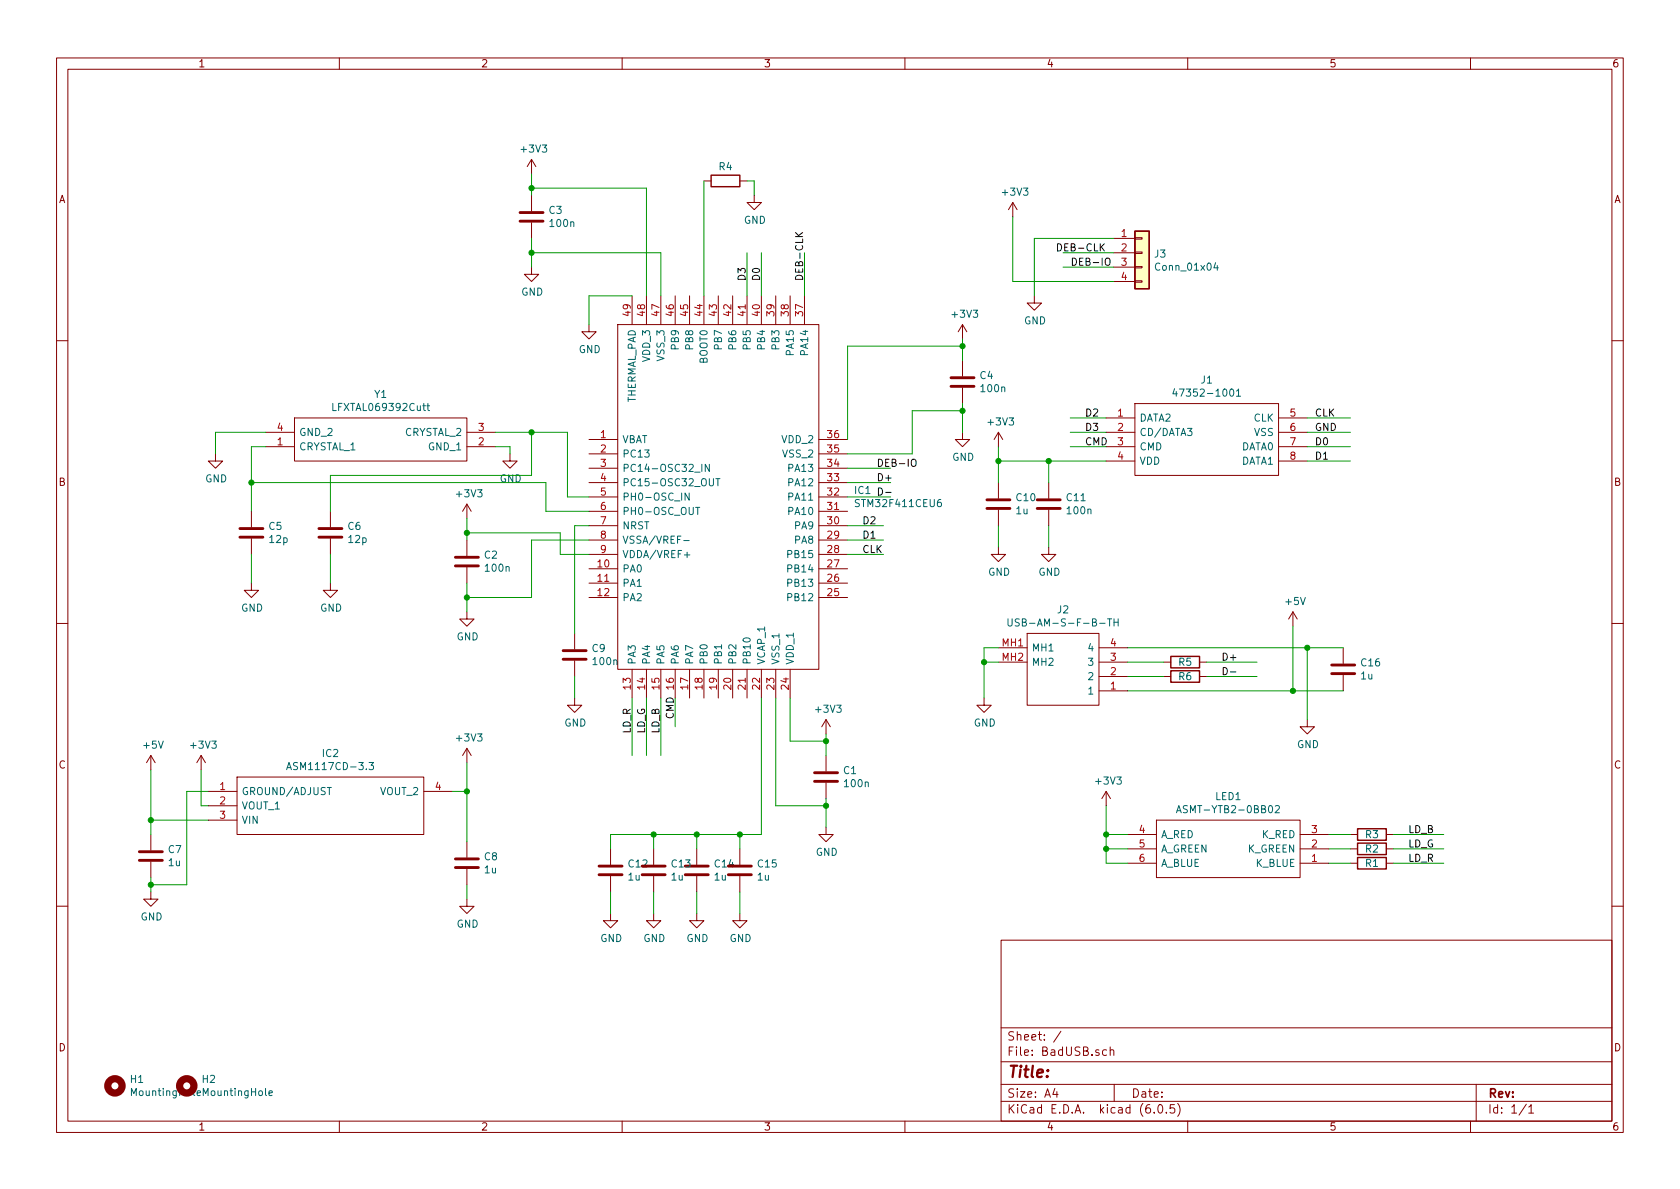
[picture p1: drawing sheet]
EESchema Schematic File Version 4
EELAYER 26 0
EELAYER END
$Descr A4 11693 8268
encoding utf-8
Sheet 1 1
Title ""
Date ""
Rev ""
Comp ""
Comment1 ""
Comment2 ""
Comment3 ""
Comment4 ""
$EndDescr
$Comp
L Device:R R1
U 1 1
P 9550 6000
F 0 "R1" V 9550 6000 50  0000 C CNN
F 1 "470R" V 9434 6000 50  0001 C CNN
F 2 "Resistor_SMD:R_0603_1608Metric" V 9480 6000 50  0001 C CNN
F 3 "~" H 9550 6000 50  0001 C CNN
	1    9550 6000
	0    1    1    0   
$EndComp
$Comp
L Device:R R2
U 1 1
P 9550 5900
F 0 "R2" V 9550 5900 50  0000 C CNN
F 1 "R" V 9434 5900 50  0001 C CNN
F 2 "Resistor_SMD:R_0603_1608Metric" V 9480 5900 50  0001 C CNN
F 3 "~" H 9550 5900 50  0001 C CNN
	1    9550 5900
	0    1    1    0   
$EndComp
$Comp
L power:GND #PWR0102
U 1 1
P 6950 3800
F 0 "#PWR0102" H 6950 3550 50  0001 C CNN
F 1 "GND" H 6955 3627 50  0000 C CNN
F 2 "" H 6950 3800 50  0001 C CNN
F 3 "" H 6950 3800 50  0001 C CNN
	1    6950 3800
	1    0    0    -1  
$EndComp
$Comp
L Device:C C1
U 1 1
P 5750 5400
F 0 "C1" H 5865 5446 50  0000 L CNN
F 1 "100n" H 5865 5355 50  0000 L CNN
F 2 "Capacitor_SMD:C_0603_1608Metric" H 5788 5250 50  0001 C CNN
F 3 "~" H 5750 5400 50  0001 C CNN
	1    5750 5400
	1    0    0    -1  
$EndComp
$Comp
L power:GND #PWR0103
U 1 1
P 5750 5750
F 0 "#PWR0103" H 5750 5500 50  0001 C CNN
F 1 "GND" H 5755 5577 50  0000 C CNN
F 2 "" H 5750 5750 50  0001 C CNN
F 3 "" H 5750 5750 50  0001 C CNN
	1    5750 5750
	1    0    0    -1  
$EndComp
$Comp
L power:+3V3 #PWR0104
U 1 1
P 5750 5100
F 0 "#PWR0104" H 5750 4950 50  0001 C CNN
F 1 "+3V3" H 5765 5273 50  0000 C CNN
F 2 "" H 5750 5100 50  0001 C CNN
F 3 "" H 5750 5100 50  0001 C CNN
	1    5750 5100
	1    0    0    -1  
$EndComp
Wire Wire Line
	5750 5550 5750 5600
Wire Wire Line
	5750 5250 5750 5150
Wire Wire Line
	5500 4850 5500 5150
Wire Wire Line
	5500 5150 5750 5150
Connection ~ 5750 5150
Wire Wire Line
	5400 4850 5400 5600
Wire Wire Line
	5400 5600 5750 5600
Connection ~ 5750 5600
Wire Wire Line
	5750 5600 5750 5750
Wire Wire Line
	5750 5150 5750 5100
$Comp
L Device:C C3
U 1 1
P 3700 1500
F 0 "C3" H 3815 1546 50  0000 L CNN
F 1 "100n" H 3815 1455 50  0000 L CNN
F 2 "Capacitor_SMD:C_0603_1608Metric" H 3738 1350 50  0001 C CNN
F 3 "~" H 3700 1500 50  0001 C CNN
	1    3700 1500
	1    0    0    -1  
$EndComp
$Comp
L power:GND #PWR0105
U 1 1
P 3700 1850
F 0 "#PWR0105" H 3700 1600 50  0001 C CNN
F 1 "GND" H 3705 1677 50  0000 C CNN
F 2 "" H 3700 1850 50  0001 C CNN
F 3 "" H 3700 1850 50  0001 C CNN
	1    3700 1850
	1    0    0    -1  
$EndComp
$Comp
L power:+3V3 #PWR0106
U 1 1
P 3700 1200
F 0 "#PWR0106" H 3700 1050 50  0001 C CNN
F 1 "+3V3" H 3715 1373 50  0000 C CNN
F 2 "" H 3700 1200 50  0001 C CNN
F 3 "" H 3700 1200 50  0001 C CNN
	1    3700 1200
	1    0    0    -1  
$EndComp
$Comp
L Device:C C4
U 1 1
P 6700 2650
F 0 "C4" H 6815 2696 50  0000 L CNN
F 1 "100n" H 6815 2605 50  0000 L CNN
F 2 "Capacitor_SMD:C_0603_1608Metric" H 6738 2500 50  0001 C CNN
F 3 "~" H 6700 2650 50  0001 C CNN
	1    6700 2650
	1    0    0    -1  
$EndComp
$Comp
L power:GND #PWR0107
U 1 1
P 6700 3000
F 0 "#PWR0107" H 6700 2750 50  0001 C CNN
F 1 "GND" H 6705 2827 50  0000 C CNN
F 2 "" H 6700 3000 50  0001 C CNN
F 3 "" H 6700 3000 50  0001 C CNN
	1    6700 3000
	1    0    0    -1  
$EndComp
$Comp
L power:+3V3 #PWR0108
U 1 1
P 6700 2350
F 0 "#PWR0108" H 6700 2200 50  0001 C CNN
F 1 "+3V3" H 6715 2523 50  0000 C CNN
F 2 "" H 6700 2350 50  0001 C CNN
F 3 "" H 6700 2350 50  0001 C CNN
	1    6700 2350
	1    0    0    -1  
$EndComp
Wire Wire Line
	6700 2800 6700 2850
Wire Wire Line
	6700 2500 6700 2400
Connection ~ 6700 2400
Wire Wire Line
	6350 2850 6700 2850
Connection ~ 6700 2850
Wire Wire Line
	6700 2850 6700 3000
Wire Wire Line
	6700 2400 6700 2350
$Comp
L Device:C C2
U 1 1
P 3250 3900
F 0 "C2" H 3365 3946 50  0000 L CNN
F 1 "100n" H 3365 3855 50  0000 L CNN
F 2 "Capacitor_SMD:C_0603_1608Metric" H 3288 3750 50  0001 C CNN
F 3 "~" H 3250 3900 50  0001 C CNN
	1    3250 3900
	1    0    0    -1  
$EndComp
$Comp
L power:GND #PWR0109
U 1 1
P 3250 4250
F 0 "#PWR0109" H 3250 4000 50  0001 C CNN
F 1 "GND" H 3255 4077 50  0000 C CNN
F 2 "" H 3250 4250 50  0001 C CNN
F 3 "" H 3250 4250 50  0001 C CNN
	1    3250 4250
	1    0    0    -1  
$EndComp
$Comp
L power:+3V3 #PWR0110
U 1 1
P 3250 3600
F 0 "#PWR0110" H 3250 3450 50  0001 C CNN
F 1 "+3V3" H 3265 3773 50  0000 C CNN
F 2 "" H 3250 3600 50  0001 C CNN
F 3 "" H 3250 3600 50  0001 C CNN
	1    3250 3600
	1    0    0    -1  
$EndComp
Wire Wire Line
	6350 2850 6350 3150
Wire Wire Line
	6350 3150 5900 3150
Wire Wire Line
	5900 2400 5900 3050
Wire Wire Line
	5900 2400 6700 2400
Wire Wire Line
	3700 1200 3700 1300
Wire Wire Line
	3700 1650 3700 1750
Wire Wire Line
	4500 2050 4500 1300
Wire Wire Line
	4500 1300 3700 1300
Connection ~ 3700 1300
Wire Wire Line
	3700 1300 3700 1350
Wire Wire Line
	4600 2050 4600 1750
Wire Wire Line
	4600 1750 3700 1750
Connection ~ 3700 1750
Wire Wire Line
	3700 1750 3700 1850
Wire Wire Line
	3250 3600 3250 3700
Wire Wire Line
	3250 4050 3250 4150
Wire Wire Line
	3250 4150 3700 4150
Wire Wire Line
	3700 4150 3700 3750
Wire Wire Line
	3700 3750 4100 3750
Connection ~ 3250 4150
Wire Wire Line
	3250 4150 3250 4250
Wire Wire Line
	3250 3700 3900 3700
Wire Wire Line
	3900 3700 3900 3850
Wire Wire Line
	3900 3850 4100 3850
Connection ~ 3250 3700
Wire Wire Line
	3250 3700 3250 3750
$Comp
L power:+5V #PWR0111
U 1 1
P 9000 4350
F 0 "#PWR0111" H 9000 4200 50  0001 C CNN
F 1 "+5V" H 9015 4523 50  0000 C CNN
F 2 "" H 9000 4350 50  0001 C CNN
F 3 "" H 9000 4350 50  0001 C CNN
	1    9000 4350
	1    0    0    -1  
$EndComp
$Comp
L power:GND #PWR0112
U 1 1
P 9100 5000
F 0 "#PWR0112" H 9100 4750 50  0001 C CNN
F 1 "GND" H 9105 4827 50  0000 C CNN
F 2 "" H 9100 5000 50  0001 C CNN
F 3 "" H 9100 5000 50  0001 C CNN
	1    9100 5000
	1    0    0    -1  
$EndComp
Text Label 8500 4600 0    50   ~ 0
D+
Text Label 8500 4700 0    50   ~ 0
D-
Wire Wire Line
	5900 3350 6200 3350
Wire Wire Line
	5900 3450 6200 3450
Text Label 6100 3350 0    50   ~ 0
D+
Text Label 6100 3450 0    50   ~ 0
D-
Wire Wire Line
	9100 2900 9400 2900
Wire Wire Line
	9100 3000 9400 3000
Wire Wire Line
	9100 3100 9400 3100
Wire Wire Line
	9100 3200 9400 3200
Wire Wire Line
	7700 2900 7450 2900
Wire Wire Line
	7700 3000 7450 3000
Wire Wire Line
	7700 3100 7450 3100
Text Label 9150 2900 0    50   ~ 0
CLK
Text Label 9150 3000 0    50   ~ 0
GND
Text Label 9150 3100 0    50   ~ 0
D0
Text Label 9150 3200 0    50   ~ 0
D1
Text Label 7550 2900 0    50   ~ 0
D2
Text Label 7550 3000 0    50   ~ 0
D3
Text Label 7550 3100 0    50   ~ 0
CMD
Wire Wire Line
	4700 4850 4700 5050
Wire Wire Line
	5900 3750 6150 3750
Wire Wire Line
	5900 3650 6150 3650
Wire Wire Line
	5300 2050 5300 1750
Wire Wire Line
	5200 2050 5200 1750
Wire Wire Line
	5900 3850 6150 3850
Text Label 4700 5000 1    50   ~ 0
CMD
Text Label 6000 3650 0    50   ~ 0
D2
Text Label 6000 3750 0    50   ~ 0
D1
Text Label 6000 3850 0    50   ~ 0
CLK
Text Label 5200 1950 1    50   ~ 0
D3
Text Label 5300 1950 1    50   ~ 0
D0
Wire Wire Line
	9000 4350 9000 4800
Wire Wire Line
	9100 4500 9100 5000
$Comp
L ASMT-YTB2-0BB02:ASMT-YTB2-0BB02 LED1
U 1 1
P 7850 5800
F 0 "LED1" H 8550 6065 50  0000 C CNN
F 1 "ASMT-YTB2-0BB02" H 8550 5974 50  0000 C CNN
F 2 "ASMT-YTB2-0BB02:ASMT-YTC7-0AA02" H 9100 5900 50  0001 L CNN
F 3 "http://www.mouser.com/datasheet/2/678/V02-2583EN_DS_ASMT-YTB2-0BB02_2018-03-26-1359910.pdf" H 9100 5800 50  0001 L CNN
F 4 "Broadcom ASMT-YTB2-0BB02, 470 / 530 / 622 nm 3 RGB LED, PLCC 6 SMD package" H 9100 5700 50  0001 L CNN "Description"
F 5 "" H 9100 5600 50  0001 L CNN "Height"
F 6 "Avago Technologies" H 9100 5500 50  0001 L CNN "Manufacturer_Name"
F 7 "ASMT-YTB2-0BB02" H 9100 5400 50  0001 L CNN "Manufacturer_Part_Number"
F 8 "630-ASMT-YTB2-0BB02" H 9100 5300 50  0001 L CNN "Mouser Part Number"
F 9 "https://www.mouser.co.uk/ProductDetail/Broadcom-Avago/ASMT-YTB2-0BB02?qs=wmFqszA%252Be7NbgAs1Z53pjg%3D%3D" H 9100 5200 50  0001 L CNN "Mouser Price/Stock"
F 10 "" H 9100 5100 50  0001 L CNN "Arrow Part Number"
F 11 "" H 9100 5000 50  0001 L CNN "Arrow Price/Stock"
	1    7850 5800
	1    0    0    -1  
$EndComp
$Comp
L ASM1117CD-5.0:ASM1117CD-5.0 IC2
U 1 1
P 1450 5500
F 0 "IC2" H 2300 5765 50  0000 C CNN
F 1 "ASM1117CD-3.3" H 2300 5674 50  0000 C CNN
F 2 "ASM1117CD-5.0:SOT229P700X180-4N" H 3000 5600 50  0001 L CNN
F 3 "http://www.advanced-monolithic.com/pdf/ds1117.pdf" H 3000 5500 50  0001 L CNN
F 4 "1A LOW DROPOUT VOLTAGE REGULATOR" H 3000 5400 50  0001 L CNN "Description"
F 5 "1.8" H 3000 5300 50  0001 L CNN "Height"
F 6 "Advanced Monolithic Systems" H 3000 5200 50  0001 L CNN "Manufacturer_Name"
F 7 "ASM1117CD-3.3" H 3000 5100 50  0001 L CNN "Manufacturer_Part_Number"
	1    1450 5500
	1    0    0    -1  
$EndComp
Wire Wire Line
	3950 3000 3950 3450
Wire Wire Line
	3950 3450 4100 3450
Wire Wire Line
	1750 3100 1750 3350
Wire Wire Line
	1750 3350 3800 3350
Wire Wire Line
	3800 3350 3800 3550
Wire Wire Line
	3800 3550 4100 3550
$Comp
L Device:C C5
U 1 1
P 1750 3700
F 0 "C5" H 1865 3746 50  0000 L CNN
F 1 "12p" H 1865 3655 50  0000 L CNN
F 2 "Capacitor_SMD:C_0603_1608Metric" H 1788 3550 50  0001 C CNN
F 3 "~" H 1750 3700 50  0001 C CNN
	1    1750 3700
	1    0    0    -1  
$EndComp
Wire Wire Line
	1750 3350 1750 3550
Connection ~ 1750 3350
$Comp
L power:GND #PWR0113
U 1 1
P 1750 4050
F 0 "#PWR0113" H 1750 3800 50  0001 C CNN
F 1 "GND" H 1755 3877 50  0000 C CNN
F 2 "" H 1750 4050 50  0001 C CNN
F 3 "" H 1750 4050 50  0001 C CNN
	1    1750 4050
	1    0    0    -1  
$EndComp
Wire Wire Line
	1750 3850 1750 4050
$Comp
L Device:C C6
U 1 1
P 2300 3700
F 0 "C6" H 2415 3746 50  0000 L CNN
F 1 "12p" H 2415 3655 50  0000 L CNN
F 2 "Capacitor_SMD:C_0603_1608Metric" H 2338 3550 50  0001 C CNN
F 3 "~" H 2300 3700 50  0001 C CNN
	1    2300 3700
	1    0    0    -1  
$EndComp
$Comp
L power:GND #PWR0114
U 1 1
P 2300 4050
F 0 "#PWR0114" H 2300 3800 50  0001 C CNN
F 1 "GND" H 2305 3877 50  0000 C CNN
F 2 "" H 2300 4050 50  0001 C CNN
F 3 "" H 2300 4050 50  0001 C CNN
	1    2300 4050
	1    0    0    -1  
$EndComp
Wire Wire Line
	2300 3850 2300 4050
Wire Wire Line
	3700 3000 3700 3300
Wire Wire Line
	3700 3300 2300 3300
Wire Wire Line
	2300 3300 2300 3550
Connection ~ 3700 3000
Wire Wire Line
	3700 3000 3950 3000
$Comp
L power:GND #PWR0115
U 1 1
P 3250 6250
F 0 "#PWR0115" H 3250 6000 50  0001 C CNN
F 1 "GND" H 3255 6077 50  0000 C CNN
F 2 "" H 3250 6250 50  0001 C CNN
F 3 "" H 3250 6250 50  0001 C CNN
	1    3250 6250
	1    0    0    -1  
$EndComp
$Comp
L power:+5V #PWR0116
U 1 1
P 1050 5350
F 0 "#PWR0116" H 1050 5200 50  0001 C CNN
F 1 "+5V" H 1065 5523 50  0000 C CNN
F 2 "" H 1050 5350 50  0001 C CNN
F 3 "" H 1050 5350 50  0001 C CNN
	1    1050 5350
	1    0    0    -1  
$EndComp
Wire Wire Line
	1450 5700 1050 5700
Wire Wire Line
	1050 5700 1050 5350
$Comp
L power:+3V3 #PWR0117
U 1 1
P 1400 5350
F 0 "#PWR0117" H 1400 5200 50  0001 C CNN
F 1 "+3V3" H 1415 5523 50  0000 C CNN
F 2 "" H 1400 5350 50  0001 C CNN
F 3 "" H 1400 5350 50  0001 C CNN
	1    1400 5350
	1    0    0    -1  
$EndComp
$Comp
L power:+3V3 #PWR0118
U 1 1
P 3250 5300
F 0 "#PWR0118" H 3250 5150 50  0001 C CNN
F 1 "+3V3" H 3265 5473 50  0000 C CNN
F 2 "" H 3250 5300 50  0001 C CNN
F 3 "" H 3250 5300 50  0001 C CNN
	1    3250 5300
	1    0    0    -1  
$EndComp
$Comp
L Device:C C8
U 1 1
P 3250 6000
F 0 "C8" H 3365 6046 50  0000 L CNN
F 1 "1u" H 3365 5955 50  0000 L CNN
F 2 "Capacitor_SMD:C_0603_1608Metric" H 3288 5850 50  0001 C CNN
F 3 "~" H 3250 6000 50  0001 C CNN
	1    3250 6000
	1    0    0    -1  
$EndComp
$Comp
L Device:C C7
U 1 1
P 1050 5950
F 0 "C7" H 1165 5996 50  0000 L CNN
F 1 "1u" H 1165 5905 50  0000 L CNN
F 2 "Capacitor_SMD:C_0603_1608Metric" H 1088 5800 50  0001 C CNN
F 3 "~" H 1050 5950 50  0001 C CNN
	1    1050 5950
	1    0    0    -1  
$EndComp
$Comp
L power:GND #PWR0119
U 1 1
P 1050 6200
F 0 "#PWR0119" H 1050 5950 50  0001 C CNN
F 1 "GND" H 1055 6027 50  0000 C CNN
F 2 "" H 1050 6200 50  0001 C CNN
F 3 "" H 1050 6200 50  0001 C CNN
	1    1050 6200
	1    0    0    -1  
$EndComp
Wire Wire Line
	1050 6100 1050 6150
Wire Wire Line
	1050 5800 1050 5700
Connection ~ 1050 5700
Wire Wire Line
	1450 5500 1300 5500
Wire Wire Line
	1300 5500 1300 6150
Wire Wire Line
	1300 6150 1050 6150
Connection ~ 1050 6150
Wire Wire Line
	1050 6150 1050 6200
Wire Wire Line
	1400 5350 1400 5600
Wire Wire Line
	1400 5600 1450 5600
Wire Wire Line
	3250 5850 3250 5500
Wire Wire Line
	3150 5500 3250 5500
Connection ~ 3250 5500
Wire Wire Line
	3250 5500 3250 5300
Wire Wire Line
	3250 6250 3250 6150
$Comp
L Device:R R3
U 1 1
P 9550 5800
F 0 "R3" V 9550 5800 50  0000 C CNN
F 1 "R" V 9434 5800 50  0001 C CNN
F 2 "Resistor_SMD:R_0603_1608Metric" V 9480 5800 50  0001 C CNN
F 3 "~" H 9550 5800 50  0001 C CNN
	1    9550 5800
	0    1    1    0   
$EndComp
Wire Wire Line
	5900 3250 6200 3250
Wire Wire Line
	5600 2050 5600 1750
Text Label 5600 1950 1    50   ~ 0
DEB-CLK
Text Label 6100 3250 0    50   ~ 0
DEB-IO
Wire Wire Line
	7400 1750 7750 1750
Wire Wire Line
	7400 1850 7750 1850
Text Label 7700 1750 2    50   ~ 0
DEB-CLK
Text Label 7450 1850 0    50   ~ 0
DEB-IO
$Comp
L Mechanical:MountingHole H1
U 1 1
P 800 7550
F 0 "H1" H 900 7596 50  0000 L CNN
F 1 "MountingHole" H 900 7505 50  0000 L CNN
F 2 "MountingHole:MountingHole_2.2mm_M2" H 800 7550 50  0001 C CNN
F 3 "~" H 800 7550 50  0001 C CNN
	1    800  7550
	1    0    0    -1  
$EndComp
$Comp
L Mechanical:MountingHole H2
U 1 1
P 1300 7550
F 0 "H2" H 1400 7596 50  0000 L CNN
F 1 "MountingHole" H 1400 7505 50  0000 L CNN
F 2 "MountingHole:MountingHole_2.2mm_M2" H 1300 7550 50  0001 C CNN
F 3 "~" H 1300 7550 50  0001 C CNN
	1    1300 7550
	1    0    0    -1  
$EndComp
$Comp
L Device:C C9
U 1 1
P 4000 4550
F 0 "C9" H 4115 4596 50  0000 L CNN
F 1 "100n" H 4115 4505 50  0000 L CNN
F 2 "Capacitor_SMD:C_0603_1608Metric" H 4038 4400 50  0001 C CNN
F 3 "~" H 4000 4550 50  0001 C CNN
	1    4000 4550
	1    0    0    -1  
$EndComp
$Comp
L power:GND #PWR0120
U 1 1
P 4000 4850
F 0 "#PWR0120" H 4000 4600 50  0001 C CNN
F 1 "GND" H 4005 4677 50  0000 C CNN
F 2 "" H 4000 4850 50  0001 C CNN
F 3 "" H 4000 4850 50  0001 C CNN
	1    4000 4850
	1    0    0    -1  
$EndComp
Wire Wire Line
	4000 4700 4000 4850
Wire Wire Line
	4000 3650 4100 3650
Wire Wire Line
	4000 3650 4000 4400
$Comp
L Device:R R4
U 1 1
P 5050 1250
F 0 "R4" V 4950 1250 50  0000 C CNN
F 1 "10k" V 4934 1250 50  0001 C CNN
F 2 "Resistor_SMD:R_0603_1608Metric" V 4980 1250 50  0001 C CNN
F 3 "~" H 5050 1250 50  0001 C CNN
	1    5050 1250
	0    1    1    0   
$EndComp
$Comp
L power:GND #PWR0121
U 1 1
P 5250 1350
F 0 "#PWR0121" H 5250 1100 50  0001 C CNN
F 1 "GND" H 5255 1177 50  0000 C CNN
F 2 "" H 5250 1350 50  0001 C CNN
F 3 "" H 5250 1350 50  0001 C CNN
	1    5250 1350
	1    0    0    -1  
$EndComp
Wire Wire Line
	5200 1250 5250 1250
Wire Wire Line
	5250 1250 5250 1350
Wire Wire Line
	4900 2050 4900 1250
$Comp
L power:GND #PWR0122
U 1 1
P 1500 3150
F 0 "#PWR0122" H 1500 2900 50  0001 C CNN
F 1 "GND" H 1505 2977 50  0000 C CNN
F 2 "" H 1500 3150 50  0001 C CNN
F 3 "" H 1500 3150 50  0001 C CNN
	1    1500 3150
	1    0    0    -1  
$EndComp
$Comp
L power:GND #PWR0123
U 1 1
P 3550 3150
F 0 "#PWR0123" H 3550 2900 50  0001 C CNN
F 1 "GND" H 3555 2977 50  0000 C CNN
F 2 "" H 3550 3150 50  0001 C CNN
F 3 "" H 3550 3150 50  0001 C CNN
	1    3550 3150
	1    0    0    -1  
$EndComp
Wire Wire Line
	3550 3150 3550 3100
Wire Wire Line
	1500 3150 1500 3000
$Comp
L power:GND #PWR0124
U 1 1
P 6850 4850
F 0 "#PWR0124" H 6850 4600 50  0001 C CNN
F 1 "GND" H 6855 4677 50  0000 C CNN
F 2 "" H 6850 4850 50  0001 C CNN
F 3 "" H 6850 4850 50  0001 C CNN
	1    6850 4850
	1    0    0    -1  
$EndComp
Wire Wire Line
	6850 4850 6850 4600
Wire Wire Line
	6850 4500 6950 4500
Wire Wire Line
	6950 4600 6850 4600
Connection ~ 6850 4600
Wire Wire Line
	6850 4600 6850 4500
$Comp
L power:+3V3 #PWR0101
U 1 1
P 6950 3100
F 0 "#PWR0101" H 6950 2950 50  0001 C CNN
F 1 "+3V3" H 6965 3273 50  0000 C CNN
F 2 "" H 6950 3100 50  0001 C CNN
F 3 "" H 6950 3100 50  0001 C CNN
	1    6950 3100
	1    0    0    -1  
$EndComp
$Comp
L Device:C C10
U 1 1
P 6950 3500
F 0 "C10" H 7065 3546 50  0000 L CNN
F 1 "1u" H 7065 3455 50  0000 L CNN
F 2 "Capacitor_SMD:C_0603_1608Metric" H 6988 3350 50  0001 C CNN
F 3 "~" H 6950 3500 50  0001 C CNN
	1    6950 3500
	1    0    0    -1  
$EndComp
$Comp
L Device:C C11
U 1 1
P 7300 3500
F 0 "C11" H 7415 3546 50  0000 L CNN
F 1 "100n" H 7415 3455 50  0000 L CNN
F 2 "Capacitor_SMD:C_0603_1608Metric" H 7338 3350 50  0001 C CNN
F 3 "~" H 7300 3500 50  0001 C CNN
	1    7300 3500
	1    0    0    -1  
$EndComp
Wire Wire Line
	6950 3100 6950 3200
Wire Wire Line
	6950 3650 6950 3800
Wire Wire Line
	6950 3200 7300 3200
Connection ~ 6950 3200
Wire Wire Line
	6950 3200 6950 3350
$Comp
L power:GND #PWR0125
U 1 1
P 7300 3800
F 0 "#PWR0125" H 7300 3550 50  0001 C CNN
F 1 "GND" H 7305 3627 50  0000 C CNN
F 2 "" H 7300 3800 50  0001 C CNN
F 3 "" H 7300 3800 50  0001 C CNN
	1    7300 3800
	1    0    0    -1  
$EndComp
Wire Wire Line
	7300 3350 7300 3200
Connection ~ 7300 3200
Wire Wire Line
	7300 3200 7700 3200
Wire Wire Line
	7300 3800 7300 3650
$Comp
L power:GND #PWR0126
U 1 1
P 4100 2250
F 0 "#PWR0126" H 4100 2000 50  0001 C CNN
F 1 "GND" H 4105 2077 50  0000 C CNN
F 2 "" H 4100 2250 50  0001 C CNN
F 3 "" H 4100 2250 50  0001 C CNN
	1    4100 2250
	1    0    0    -1  
$EndComp
Wire Wire Line
	4400 2050 4100 2050
Wire Wire Line
	4100 2050 4100 2250
$Comp
L Device:C C15
U 1 1
P 5150 6050
F 0 "C15" H 5265 6096 50  0000 L CNN
F 1 "1u" H 5265 6005 50  0000 L CNN
F 2 "Capacitor_SMD:C_0603_1608Metric" H 5188 5900 50  0001 C CNN
F 3 "~" H 5150 6050 50  0001 C CNN
	1    5150 6050
	1    0    0    -1  
$EndComp
$Comp
L Device:C C14
U 1 1
P 4850 6050
F 0 "C14" H 4965 6096 50  0000 L CNN
F 1 "1u" H 4965 6005 50  0000 L CNN
F 2 "Capacitor_SMD:C_0603_1608Metric" H 4888 5900 50  0001 C CNN
F 3 "~" H 4850 6050 50  0001 C CNN
	1    4850 6050
	1    0    0    -1  
$EndComp
$Comp
L Device:C C13
U 1 1
P 4550 6050
F 0 "C13" H 4665 6096 50  0000 L CNN
F 1 "1u" H 4665 6005 50  0000 L CNN
F 2 "Capacitor_SMD:C_0603_1608Metric" H 4588 5900 50  0001 C CNN
F 3 "~" H 4550 6050 50  0001 C CNN
	1    4550 6050
	1    0    0    -1  
$EndComp
$Comp
L Device:C C12
U 1 1
P 4250 6050
F 0 "C12" H 4365 6096 50  0000 L CNN
F 1 "1u" H 4365 6005 50  0000 L CNN
F 2 "Capacitor_SMD:C_0603_1608Metric" H 4288 5900 50  0001 C CNN
F 3 "~" H 4250 6050 50  0001 C CNN
	1    4250 6050
	1    0    0    -1  
$EndComp
$Comp
L power:GND #PWR0127
U 1 1
P 5150 6350
F 0 "#PWR0127" H 5150 6100 50  0001 C CNN
F 1 "GND" H 5155 6177 50  0000 C CNN
F 2 "" H 5150 6350 50  0001 C CNN
F 3 "" H 5150 6350 50  0001 C CNN
	1    5150 6350
	1    0    0    -1  
$EndComp
$Comp
L power:GND #PWR0128
U 1 1
P 4850 6350
F 0 "#PWR0128" H 4850 6100 50  0001 C CNN
F 1 "GND" H 4855 6177 50  0000 C CNN
F 2 "" H 4850 6350 50  0001 C CNN
F 3 "" H 4850 6350 50  0001 C CNN
	1    4850 6350
	1    0    0    -1  
$EndComp
$Comp
L power:GND #PWR0129
U 1 1
P 4550 6350
F 0 "#PWR0129" H 4550 6100 50  0001 C CNN
F 1 "GND" H 4555 6177 50  0000 C CNN
F 2 "" H 4550 6350 50  0001 C CNN
F 3 "" H 4550 6350 50  0001 C CNN
	1    4550 6350
	1    0    0    -1  
$EndComp
$Comp
L power:GND #PWR0130
U 1 1
P 4250 6350
F 0 "#PWR0130" H 4250 6100 50  0001 C CNN
F 1 "GND" H 4255 6177 50  0000 C CNN
F 2 "" H 4250 6350 50  0001 C CNN
F 3 "" H 4250 6350 50  0001 C CNN
	1    4250 6350
	1    0    0    -1  
$EndComp
Wire Wire Line
	4250 5800 4250 5900
Wire Wire Line
	4550 5900 4550 5800
Connection ~ 4550 5800
Wire Wire Line
	4550 5800 4250 5800
Wire Wire Line
	4850 5900 4850 5800
Wire Wire Line
	4550 5800 4850 5800
Connection ~ 4850 5800
Wire Wire Line
	4850 5800 5150 5800
Wire Wire Line
	5150 5900 5150 5800
Connection ~ 5150 5800
Wire Wire Line
	5150 5800 5300 5800
Wire Wire Line
	4250 6350 4250 6200
Wire Wire Line
	4850 6350 4850 6200
Wire Wire Line
	5150 6350 5150 6200
Wire Wire Line
	4550 6200 4550 6350
$Comp
L Device:C C16
U 1 1
P 9350 4650
F 0 "C16" H 9465 4696 50  0000 L CNN
F 1 "1u" H 9465 4605 50  0000 L CNN
F 2 "Capacitor_SMD:C_0603_1608Metric" H 9388 4500 50  0001 C CNN
F 3 "~" H 9350 4650 50  0001 C CNN
	1    9350 4650
	1    0    0    -1  
$EndComp
Wire Wire Line
	9350 4800 9000 4800
Connection ~ 9000 4800
Wire Wire Line
	9350 4500 9100 4500
Connection ~ 9100 4500
$Comp
L LFXTAL069392Cutt:LFXTAL069392Cutt Y1
U 1 1
P 1850 3000
F 0 "Y1" H 2650 3265 50  0000 C CNN
F 1 "LFXTAL069392Cutt" H 2650 3174 50  0000 C CNN
F 2 "LFXTAL069392Cutt:LFXTAL069392Cutt" H 3300 3100 50  0001 L CNN
F 3 "https://componentsearchengine.com/Datasheets/1/LFXTAL069392Cutt.pdf" H 3300 3000 50  0001 L CNN
F 4 "Crystals 16.0MHz 2.6 x 2.1 x 0.6mm" H 3300 2900 50  0001 L CNN "Description"
F 5 "0.6" H 3300 2800 50  0001 L CNN "Height"
F 6 "IQD" H 3300 2700 50  0001 L CNN "Manufacturer_Name"
F 7 "LFXTAL069392Cutt" H 3300 2600 50  0001 L CNN "Manufacturer_Part_Number"
F 8 "449-LFXTAL069392CUTT" H 3300 2500 50  0001 L CNN "Mouser Part Number"
F 9 "https://www.mouser.co.uk/ProductDetail/IQD/LFXTAL069392Cutt?qs=nFovR%252B4R4UNxw2KKrfwNAQ%3D%3D" H 3300 2400 50  0001 L CNN "Mouser Price/Stock"
F 10 "LFXTAL069392CUTT" H 3300 2300 50  0001 L CNN "Arrow Part Number"
F 11 "https://www.arrow.com/en/products/lfxtal069392cutt/iqd-frequency-products" H 3300 2200 50  0001 L CNN "Arrow Price/Stock"
	1    1850 3000
	1    0    0    -1  
$EndComp
Wire Wire Line
	1500 3000 1850 3000
Wire Wire Line
	1850 3100 1750 3100
Wire Wire Line
	3450 3000 3700 3000
Wire Wire Line
	3450 3100 3550 3100
$Comp
L power:+3V3 #PWR0131
U 1 1
P 7700 5600
F 0 "#PWR0131" H 7700 5450 50  0001 C CNN
F 1 "+3V3" H 7715 5773 50  0000 C CNN
F 2 "" H 7700 5600 50  0001 C CNN
F 3 "" H 7700 5600 50  0001 C CNN
	1    7700 5600
	1    0    0    -1  
$EndComp
Wire Wire Line
	7700 5600 7700 5800
Wire Wire Line
	7700 6000 7850 6000
Wire Wire Line
	7850 5800 7700 5800
Connection ~ 7700 5800
Wire Wire Line
	7700 5800 7700 5900
Wire Wire Line
	7850 5900 7700 5900
Connection ~ 7700 5900
Wire Wire Line
	7700 5900 7700 6000
Wire Wire Line
	9700 6000 10050 6000
Wire Wire Line
	10050 5900 9700 5900
Wire Wire Line
	10050 5800 9700 5800
Wire Wire Line
	5300 4850 5300 5800
Wire Wire Line
	4400 5250 4400 4850
Wire Wire Line
	4500 5250 4500 4850
Wire Wire Line
	4600 5250 4600 4850
Text Label 9800 6000 0    50   ~ 0
LD_R
Text Label 9800 5900 0    50   ~ 0
LD_G
Text Label 9800 5800 0    50   ~ 0
LD_B
Text Label 4400 5100 1    50   ~ 0
LD_R
Text Label 4500 5100 1    50   ~ 0
LD_G
Text Label 4600 5100 1    50   ~ 0
LD_B
$Comp
L USB-AM-S-F-B-TH:USB-AM-S-F-B-TH J2
U 1 1
P 6950 4500
F 0 "J2" H 7400 4765 50  0000 C CNN
F 1 "USB-AM-S-F-B-TH" H 7400 4674 50  0000 C CNN
F 2 "test:USBAMSFBTH" H 7700 4600 50  0001 L CNN
F 3 "http://suddendocs.samtec.com/prints/usb-am-s-x-x-th-x-mkt.pdf" H 7700 4500 50  0001 L CNN
F 4 "Conn USB 2.0 Type A PL 4 POS 2mm/2.5mm Solder RA Thru-Hole 4 Terminal 1 Port Bulk" H 7700 4400 50  0001 L CNN "Description"
F 5 "4.6" H 7700 4300 50  0001 L CNN "Height"
F 6 "SAMTEC" H 7700 4200 50  0001 L CNN "Manufacturer_Name"
F 7 "USB-AM-S-F-B-TH" H 7700 4100 50  0001 L CNN "Manufacturer_Part_Number"
F 8 "200-USBAMSFBTH" H 7700 4000 50  0001 L CNN "Mouser Part Number"
F 9 "https://www.mouser.co.uk/ProductDetail/Samtec/USB-AM-S-F-B-TH?qs=Cqqh%252BS766wkVA4Y1oUegpA%3D%3D" H 7700 3900 50  0001 L CNN "Mouser Price/Stock"
F 10 "USB-AM-S-F-B-TH" H 7700 3800 50  0001 L CNN "Arrow Part Number"
F 11 "https://www.arrow.com/en/products/usb-am-s-f-b-th/samtec?region=europe" H 7700 3700 50  0001 L CNN "Arrow Price/Stock"
	1    6950 4500
	1    0    0    -1  
$EndComp
$Comp
L 47352-1001:47352-1001 J1
U 1 1
P 7700 2900
F 0 "J1" H 8400 3165 50  0000 C CNN
F 1 "47352-1001" H 8400 3074 50  0000 C CNN
F 2 "test:47352-1001" H 8950 3000 50  0001 L CNN
F 3 "http://www.molex.com/pdm_docs/sd/473521001_sd.pdf" H 8950 2900 50  0001 L CNN
F 4 "Molex 47388 Series 8 Way Right Angle Micro SD Memory Card Connector with Solder Termination" H 8950 2800 50  0001 L CNN "Description"
F 5 "" H 8950 2700 50  0001 L CNN "Height"
F 6 "Molex" H 8950 2600 50  0001 L CNN "Manufacturer_Name"
F 7 "47352-1001" H 8950 2500 50  0001 L CNN "Manufacturer_Part_Number"
F 8 "538-47352-1001" H 8950 2400 50  0001 L CNN "Mouser Part Number"
F 9 "https://www.mouser.co.uk/ProductDetail/Molex/47352-1001?qs=c2CV6XM0DweyUS%2F9lG4Ycg%3D%3D" H 8950 2300 50  0001 L CNN "Mouser Price/Stock"
F 10 "" H 8950 2200 50  0001 L CNN "Arrow Part Number"
F 11 "" H 8950 2100 50  0001 L CNN "Arrow Price/Stock"
	1    7700 2900
	1    0    0    -1  
$EndComp
$Comp
L power:+3V3 #PWR0132
U 1 1
P 7050 1500
F 0 "#PWR0132" H 7050 1350 50  0001 C CNN
F 1 "+3V3" H 7065 1673 50  0000 C CNN
F 2 "" H 7050 1500 50  0001 C CNN
F 3 "" H 7050 1500 50  0001 C CNN
	1    7050 1500
	1    0    0    -1  
$EndComp
$Comp
L power:GND #PWR0133
U 1 1
P 7200 2050
F 0 "#PWR0133" H 7200 1800 50  0001 C CNN
F 1 "GND" H 7205 1877 50  0000 C CNN
F 2 "" H 7200 2050 50  0001 C CNN
F 3 "" H 7200 2050 50  0001 C CNN
	1    7200 2050
	1    0    0    -1  
$EndComp
Wire Wire Line
	7200 2050 7200 1650
Wire Wire Line
	7200 1650 7750 1650
Wire Wire Line
	7050 1500 7050 1950
Wire Wire Line
	7050 1950 7750 1950
Wire Wire Line
	9250 5800 9400 5800
Wire Wire Line
	9250 5900 9400 5900
Wire Wire Line
	9250 6000 9400 6000
$Comp
L Connector_Generic:Conn_01x04 J3
U 1 1
P 7950 1750
F 0 "J3" H 8030 1742 50  0000 L CNN
F 1 "Conn_01x04" H 8030 1651 50  0000 L CNN
F 2 "Connector_PinSocket_2.54mm:PinSocket_1x04_P2.54mm_Horizontal" H 7950 1750 50  0001 C CNN
F 3 "~" H 7950 1750 50  0001 C CNN
	1    7950 1750
	1    0    0    -1  
$EndComp
$Comp
L STM32F411CEU6:STM32F411CEU6 IC1
U 1 1
P 4100 3050
F 0 "IC1" H 5941 2696 50  0000 L CNN
F 1 "STM32F411CEU6" H 5941 2605 50  0000 L CNN
F 2 "test:QFN50P700X700X60-49N-D" H 5750 3850 50  0001 L CNN
F 3 "http://www.st.com/content/ccc/resource/technical/document/datasheet/b3/a5/46/3b/b4/e5/4c/85/DM00115249.pdf/files/DM00115249.pdf/jcr:content/translations/en.DM00115249.pdf" H 5750 3750 50  0001 L CNN
F 4 "32-Bit MCU 512K Flash 100MHz UFQFPN48 STMicroelectronics STM32F411CEU6, 32bit ARM Cortex M4 MCU, 100MHz, 512 kB Flash, 48-Pin UFQFPN" H 5750 3650 50  0001 L CNN "Description"
F 5 "0.6" H 5750 3550 50  0001 L CNN "Height"
F 6 "STMicroelectronics" H 5750 3450 50  0001 L CNN "Manufacturer_Name"
F 7 "STM32F411CEU6" H 5750 3350 50  0001 L CNN "Manufacturer_Part_Number"
F 8 "511-STM32F411CEU6" H 5750 3250 50  0001 L CNN "Mouser Part Number"
F 9 "https://www.mouser.co.uk/ProductDetail/STMicroelectronics/STM32F411CEU6?qs=pjMTYa9MTGV3ou31YBFa3g%3D%3D" H 5750 3150 50  0001 L CNN "Mouser Price/Stock"
F 10 "STM32F411CEU6" H 5750 3050 50  0001 L CNN "Arrow Part Number"
F 11 "https://www.arrow.com/en/products/stm32f411ceu6/stmicroelectronics?region=nac" H 5750 2950 50  0001 L CNN "Arrow Price/Stock"
	1    4100 3050
	1    0    0    -1  
$EndComp
Wire Wire Line
	7850 4500 9100 4500
Wire Wire Line
	7850 4800 9000 4800
$Comp
L Device:R R5
U 1 1
P 8250 4600
F 0 "R5" V 8250 4600 50  0000 C CNN
F 1 "R" V 8134 4600 50  0001 C CNN
F 2 "Resistor_SMD:R_0603_1608Metric" V 8180 4600 50  0001 C CNN
F 3 "~" H 8250 4600 50  0001 C CNN
	1    8250 4600
	0    1    1    0   
$EndComp
$Comp
L Device:R R6
U 1 1
P 8250 4700
F 0 "R6" V 8250 4700 50  0000 C CNN
F 1 "R" V 8134 4700 50  0001 C CNN
F 2 "Resistor_SMD:R_0603_1608Metric" V 8180 4700 50  0001 C CNN
F 3 "~" H 8250 4700 50  0001 C CNN
	1    8250 4700
	0    1    1    0   
$EndComp
Wire Wire Line
	8750 4700 8400 4700
Wire Wire Line
	7850 4700 8100 4700
Wire Wire Line
	7850 4600 8100 4600
Wire Wire Line
	8750 4600 8400 4600
$EndSCHEMATC
